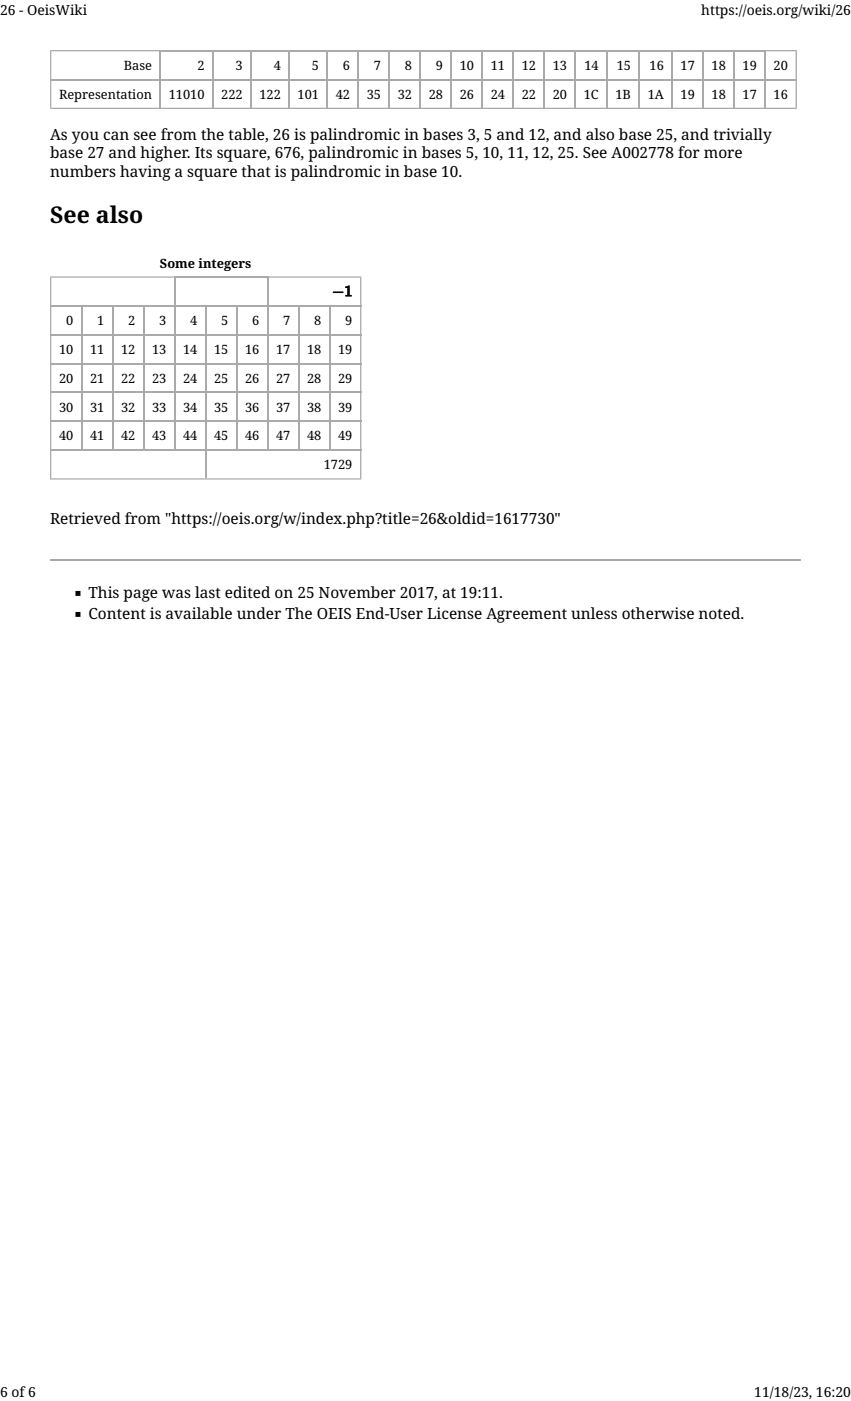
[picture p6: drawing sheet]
<svg xmlns="http://www.w3.org/2000/svg" width="216mm" height="356mm" viewBox="0 0 216 356" stroke-linecap="round" stroke-linejoin="round" font-family="sans-serif">
<g fill="none" stroke="#aaa" stroke-width=".33">
<path d="M12.7 12.9h27.8M12.9 12.7v15M40.7 12.7v14.6M40.9 12.9h12.9M54 12.7v14.6M54.2 12.9h9.3M63.7 12.7v14.6M63.9 12.9h9.3M73.4 12.7v14.6M73.5 12.9h9.4M83.1 12.7v14.6M83.2 12.9h7.6"/>
<path d="M90.9 12.7v14.6M91.1 12.9h7.5M98.8 12.7v14.6M99 12.9h7.5M106.7 12.7v14.6M106.8 12.9h7.6M114.5 12.7v14.6M114.7 12.9h7.5M122.4 12.7v14.6M122.6 12.9h7.5M130.3 12.7v14.6M130.4 12.9h7.6"/>
<path d="M138.1 12.7v14.6M138.3 12.9h7.5M146 12.7v14.6M146.1 12.9h7.8M154 12.7v14.6M154.2 12.9h7.8M162.2 12.7v14.6M162.4 12.9h8M170.5 12.7v14.6M170.7 12.9h7.6M178.4 12.7v14.6M178.6 12.9h7.5"/>
<path d="M186.3 12.7v14.6M186.4 12.9h7.6M194.1 12.7v14.6M194.3 12.9h7.9M202 12.7v15M12.7 20.2h189.5M12.7 27.5h189.5"/>
</g>
<g fill="#fff">
<path d="M12.7 70.2h79v51.5h-79z"/>
<path d="M12.9 70.3h31.4v7.3h-31.4z"/>
<path d="M44.3 70.3h23.6v7.3h-23.6z"/>
<path d="M67.9 70.3h23.6v7.3h-23.6z"/>
<path d="M12.9 77.6h7.8v7.4h-7.8z"/>
<path d="M20.7 77.6h7.9v7.4h-7.9z"/>
<path d="M28.6 77.6h7.9v7.4h-7.9z"/>
<path d="M36.5 77.6h7.8v7.4h-7.8z"/>
<path d="M44.3 77.6h7.9v7.4h-7.9z"/>
<path d="M52.2 77.6h7.9v7.4h-7.9z"/>
<path d="M60.1 77.6h7.8v7.4h-7.8z"/>
<path d="M67.9 77.6h7.9v7.4h-7.9z"/>
<path d="M75.8 77.6h7.9v7.4h-7.9z"/>
<path d="M83.7 77.6h7.8v7.4h-7.8z"/>
<path d="M12.9 85h7.8v7.3h-7.8z"/>
<path d="M20.7 85h7.9v7.3h-7.9z"/>
<path d="M28.6 85h7.9v7.3h-7.9z"/>
<path d="M36.5 85h7.8v7.3h-7.8z"/>
<path d="M44.3 85h7.9v7.3h-7.9z"/>
<path d="M52.2 85h7.9v7.3h-7.9z"/>
<path d="M60.1 85h7.8v7.3h-7.8z"/>
<path d="M67.9 85h7.9v7.3h-7.9z"/>
<path d="M75.8 85h7.9v7.3h-7.9z"/>
<path d="M83.7 85h7.8v7.3h-7.8z"/>
<path d="M12.9 92.3h7.8v7.3h-7.8z"/>
<path d="M20.7 92.3h7.9v7.3h-7.9z"/>
<path d="M28.6 92.3h7.9v7.3h-7.9z"/>
<path d="M36.5 92.3h7.8v7.3h-7.8z"/>
<path d="M44.3 92.3h7.9v7.3h-7.9z"/>
<path d="M52.2 92.3h7.9v7.3h-7.9z"/>
<path d="M60.1 92.3h7.8v7.3h-7.8z"/>
<path d="M67.9 92.3h7.9v7.3h-7.9z"/>
<path d="M75.8 92.3h7.9v7.3h-7.9z"/>
<path d="M83.7 92.3h7.8v7.3h-7.8z"/>
<path d="M12.9 99.6h7.8v7.3h-7.8z"/>
<path d="M20.7 99.6h7.9v7.3h-7.9z"/>
<path d="M28.6 99.6h7.9v7.3h-7.9z"/>
<path d="M36.5 99.6h7.8v7.3h-7.8z"/>
<path d="M44.3 99.6h7.9v7.3h-7.9z"/>
<path d="M52.2 99.6h7.9v7.3h-7.9z"/>
<path d="M60.1 99.6h7.8v7.3h-7.8z"/>
<path d="M67.9 99.6h7.9v7.3h-7.9z"/>
<path d="M75.8 99.6h7.9v7.3h-7.9z"/>
<path d="M83.7 99.6h7.8v7.3h-7.8z"/>
<path d="M12.9 106.9h7.8v7.3h-7.8z"/>
<path d="M20.7 106.9h7.9v7.3h-7.9z"/>
<path d="M28.6 106.9h7.9v7.3h-7.9z"/>
<path d="M36.5 106.9h7.8v7.3h-7.8z"/>
<path d="M44.3 106.9h7.9v7.3h-7.9z"/>
<path d="M52.2 106.9h7.9v7.3h-7.9z"/>
<path d="M60.1 106.9h7.8v7.3h-7.8z"/>
<path d="M67.9 106.9h7.9v7.3h-7.9z"/>
<path d="M75.8 106.9h7.9v7.3h-7.9z"/>
<path d="M83.7 106.9h7.8v7.3h-7.8z"/>
<path d="M12.9 114.2h39.3v7.4h-39.3z"/>
<path d="M52.2 114.2h39.3v7.4h-39.3z"/>
</g>
<g fill="none" stroke="#aaa" stroke-width=".33">
<path d="M12.7 70.3h31.5M12.7 77.6h79M12.9 70.2v51.5M20.7 77.8v36.3M28.6 77.8v36.3M36.5 77.8v36.3M44.3 70.2v43.9M44.5 70.3h23.3M52.2 77.8v43.6M60.1 77.8v36.3M67.9 70.2v43.9M68.1 70.3h23.6"/>
<path d="M75.8 77.8v36.3M83.7 77.8v36.3M91.5 70.2v51.5M12.7 85h79M12.7 92.3h79M12.7 99.6h79M12.7 106.9h79M12.7 114.2h79M12.7 121.6h79"/>
</g>
<path d="M12.7 142.1h190.5v16.1h-190.5z" fill="#fff"/>
<path d="M12.7 142.2h190.5" fill="none" stroke="#aaa" stroke-width=".33"/>
<path d="M84.6 74.1l2.4 .1zM87.7 72.8l.9-.2v2.3l.5 .1v.2h-1.4v-.2l.5-.1v-2l-.5 .1z" fill="#000" stroke="#000" stroke-width=".25"/>
<text font-size="5.9" x="12.7" y="56.7">See also</text>
<g font-size="3.9">
<text x="12.7" y="35.5">As you can see from the table, 26 is palindromic in bases 3, 5 and 12, and also base 25, and trivially</text>
<text x="12.7" y="40.1">base 27 and higher. Its square, 676, palindromic in bases 5, 10, 11, 12, 25. See A002778 for more</text>
<text x="12.7" y="44.8">numbers having a square that is palindromic in base 10.</text>
<text x="12.7" y="133.1">Retrieved from &quot;https://oeis.org/w/index.php?title=26&amp;oldid=1617730&quot;</text>
<text x="18.7" y="151.7">▪ This page was last edited on 25 November 2017, at 19:11.</text>
<text x="18.7" y="157.1">▪ Content is available under The OEIS End-User License Agreement unless otherwise noted.</text>
</g>
<g font-size="3.5">
<text x="0" y="3.7">26 - OeisWiki</text>
<text x="177.9" y="3.7">https://oeis.org/wiki/26</text>
<text x="0" y="354.5">6 of 6</text>
<text x="191.4" y="354.5">11/18/23, 16:20</text>
</g>
<g font-size="3.3">
<text x="31.4" y="17.7">Base</text>
<text x="50.1" y="17.7">2</text>
<text x="59.8" y="17.7">3</text>
<text x="69.4" y="17.7">4</text>
<text x="79.1" y="17.7">5</text>
<text x="87" y="17.7">6</text>
<text x="94.9" y="17.7">7</text>
<text x="102.7" y="17.7">8</text>
<text x="110.6" y="17.7">9</text>
<text x="116.6" y="17.7">10</text>
<text x="124.5" y="17.7">11</text>
<text x="132.4" y="17.7">12</text>
<text x="140.2" y="17.7">13</text>
<text x="148.3" y="17.7">14</text>
<text x="156.5" y="17.7">15</text>
<text x="164.8" y="17.7">16</text>
<text x="172.7" y="17.7">17</text>
<text x="180.5" y="17.7">18</text>
<text x="188.4" y="17.7">19</text>
<text x="196.3" y="17.7">20</text>
<text x="15" y="25.1">Representation</text>
<text x="42.8" y="25.1">11010</text>
<text x="56.1" y="25.1">222</text>
<text x="65.8" y="25.1">122</text>
<text x="75.5" y="25.1">101</text>
<text x="85.2" y="25.1">42</text>
<text x="93" y="25.1">35</text>
<text x="100.9" y="25.1">32</text>
<text x="108.8" y="25.1">28</text>
<text x="116.6" y="25.1">26</text>
<text x="124.5" y="25.1">24</text>
<text x="132.4" y="25.1">22</text>
<text x="140.2" y="25.1">20</text>
<text x="148.1" y="25.1">1C</text>
<text x="156.1" y="25.1">1B</text>
<text x="164.3" y="25.1">1A</text>
<text x="172.7" y="25.1">19</text>
<text x="180.5" y="25.1">18</text>
<text x="188.4" y="25.1">17</text>
<text x="196.3" y="25.1">16</text>
<text x="40.6" y="68">Some integers</text>
<text x="16.8" y="82.5">0</text>
<text x="24.7" y="82.5">1</text>
<text x="32.5" y="82.5">2</text>
<text x="40.4" y="82.5">3</text>
<text x="48.3" y="82.5">4</text>
<text x="56.1" y="82.5">5</text>
<text x="64" y="82.5">6</text>
<text x="71.9" y="82.5">7</text>
<text x="79.7" y="82.5">8</text>
<text x="87.6" y="82.5">9</text>
<text x="15" y="89.8">10</text>
<text x="22.8" y="89.8">11</text>
<text x="30.7" y="89.8">12</text>
<text x="38.6" y="89.8">13</text>
<text x="46.4" y="89.8">14</text>
<text x="54.3" y="89.8">15</text>
<text x="62.2" y="89.8">16</text>
<text x="70" y="89.8">17</text>
<text x="77.9" y="89.8">18</text>
<text x="85.8" y="89.8">19</text>
<text x="15" y="97.2">20</text>
<text x="22.8" y="97.2">21</text>
<text x="30.7" y="97.2">22</text>
<text x="38.6" y="97.2">23</text>
<text x="46.4" y="97.2">24</text>
<text x="54.3" y="97.2">25</text>
<text x="62.2" y="97.2">26</text>
<text x="70" y="97.2">27</text>
<text x="77.9" y="97.2">28</text>
<text x="85.8" y="97.2">29</text>
<text x="15" y="104.5">30</text>
<text x="22.8" y="104.5">31</text>
<text x="30.7" y="104.5">32</text>
<text x="38.6" y="104.5">33</text>
<text x="46.4" y="104.5">34</text>
<text x="54.3" y="104.5">35</text>
<text x="62.2" y="104.5">36</text>
<text x="70" y="104.5">37</text>
<text x="77.9" y="104.5">38</text>
<text x="85.8" y="104.5">39</text>
<text x="15" y="111.8">40</text>
<text x="22.8" y="111.8">41</text>
<text x="30.7" y="111.8">42</text>
<text x="38.6" y="111.8">43</text>
<text x="46.4" y="111.8">44</text>
<text x="54.3" y="111.8">45</text>
<text x="62.2" y="111.8">46</text>
<text x="70" y="111.8">47</text>
<text x="77.9" y="111.8">48</text>
<text x="85.8" y="111.8">49</text>
<text x="82.1" y="119.1">1729</text>
</g>
</svg>
